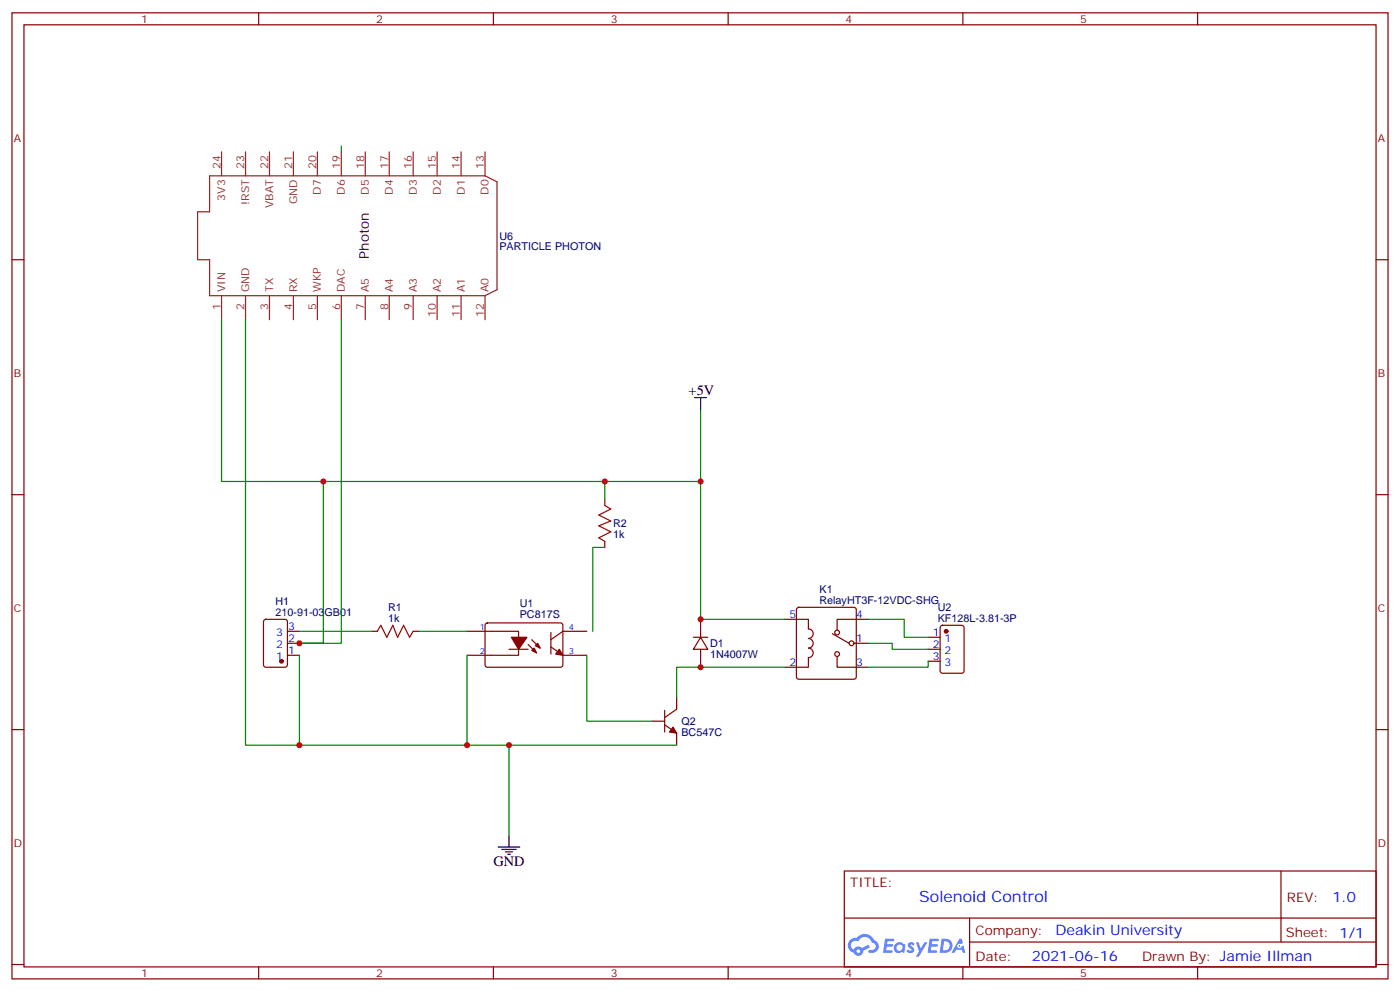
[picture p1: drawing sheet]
<svg xmlns="http://www.w3.org/2000/svg" width="412mm" height="292mm" viewBox="0 0 412 292" stroke-linecap="round" stroke-linejoin="round" font-family="sans-serif">
<g fill="none" stroke="#870000" stroke-width=".35">
<path d="M3.5 3.8h405.4v284.3h-405.4zM7.1 7.3h398.2v277.3h-398.2zM76.2 3.8v3.5M145.3 3.8v3.5M214.5 3.8v3.5M283.6 3.8v3.5M352.8 3.8v3.5M3.5 76.4h3.6M405.3 76.4h3.6M3.5 145.6h3.6M405.3 145.6h3.6M3.5 214.7h3.6"/>
<path d="M405.3 214.7h3.6M248.7 256.4h156.6v28.2h-156.6zM377.3 256.4v20.9M248.7 270.2h156.5M285.6 277.3h119.6M285.6 270.2v14.1M3.5 283.9h3.6M76.2 284.6v3.5M145.3 284.6v3.5M214.5 284.6v3.5M283.6 284.6v3.5M352.8 284.6v3.5"/>
<path d="M405.3 283.9h3.6"/>
</g>
<g fill="#5487ff">
<path d="M267.7 277.5a1.22 1.22 0 0 1 1.7 .3l-.4 .6a.47 .47 0 0 0-.3-.4 .47 .47 0 0 0-.5 .2l.1 .2a1.14 1.14 0 0 1 .8 1.7 1.14 1.14 0 0 1-1.9 0l-.2-.2 .5-.5 .7 .4a.29 .29 0 0 0 .3-.2 .29 .29 0 0 0-.2-.4 1.04 1.04 0 0 1-.6-1.7z"/>
<path d="M260.7 276.3h2.4l.3 .2-.2 .5h-1.8l-.1 .9h1.5l.3 .4-.3 .3h-1.6l-.2 1.1 1.7 .1 .2 .3-.2 .3h-2.6z"/>
<path d="M273.8 276.3h2.4l.3 .2-.1 .5h-1.8l-.2 .9h1.6l.3 .4-.4 .3h-1.6l-.1 1.1 1.7 .1 .2 .3-.2 .3h-2.6z"/>
<path d="M282.6 276.3h.7l.3 1.2-.6 .4a.69 .69 0 0 0-1 .2 .69 .69 0 0 0 .4 1 .69 .69 0 0 0 .9-.6l.5-.3 .6 2.2h-.8l-.2-.8h-1.8l-.5 .8h-.8z"/>
<path d="M269.8 277.4h.8l.6 1.8 1.1-1.8h.9l-2.6 4.2h-.8l.9-1.6z"/>
<path d="M277.4 276.3l-.6 4.1h1.3a2.11 2.11 0 0 0 2.5-2.1 2.11 2.11 0 0 0-2.5-2zM278.1 277a1.39 1.39 0 0 1 1.7 1.4 1.39 1.39 0 0 1-1.8 1.3h-.3z"/>
<path d="M263.7 277.9a1.54 1.54 0 0 0-.1 2.2 1.54 1.54 0 0 0 2.2 .1l.6 .2 .3-2.3-.2-.2h-.4a1.49 1.49 0 0 0-2.4 0zM264 278.9a.94 .94 0 0 1 1.8 0 .94 .94 0 0 1-1.8 0z"/>
<path d="M250.4 276.7a2.18 2.18 0 0 0 1.1 3.7 1.44 1.44 0 0 0 1.6 .9 1.44 1.44 0 0 0 1.2-1.5l2-1-.5-.7-1.9 .9a1.47 1.47 0 0 0-2.4 .5 1.39 1.39 0 0 1-.7-2 1.39 1.39 0 0 1 2-.4 2.12 2.12 0 0 1 2.2-1.3 2.12 2.12 0 0 1 1.9 1.7 1.14 1.14 0 0 1 1.1 1.4 1.14 1.14 0 0 1-1.7 .7 .43 .43 0 0 0-.5 .4 .43 .43 0 0 0 .4 .5 1.98 1.98 0 0 0 2.5-1.3 1.98 1.98 0 0 0-1.2-2.5 3.1 3.1 0 0 0-5.3-.7l-.9 .1zM252.3 280a.55 .55 0 0 1 1.1 0 .55 .55 0 0 1-1.1 0z"/>
<circle cx="282.6" cy="278.4" r=".26"/>
</g>
<g fill="none" stroke="#8c2424" stroke-width=".35">
<path d="M65.3 44.7v7.1M72.3 44.7v7.1M79.4 44.7v7.1M86.4 44.7v7.1M93.5 44.7v7.1M100.5 44.7v7.1M107.6 44.7v7.1M114.7 44.7v7.1M121.7 44.7v7.1M128.8 44.7v7.1M135.8 44.7v7.1M142.9 51.8l3.5 1.7v31.8l-3.5 1.7"/>
<path d="M142.9 51.8h-81.2v10.5h-3.5v14.1h3.5v10.6h81.2M142.9 44.7v7.1M65.3 87v7.1M72.3 87v7.1M79.4 87v7.1M86.4 87v7.1M93.5 87v7.1M100.5 87v7.1M107.6 87v7.1M114.7 87v7.1M121.7 87v7.1M128.8 87v7.1"/>
<path d="M135.8 87v7.1M142.9 87v7.1"/>
</g>
<path d="M178.2 148.8l1.7 1-3.5 1.8 3.5 1.8-3.5 1.4 3.5 1.7-3.5 1.8 1.8 1M111.1 185.8l1.1-1.8 1.7 3.6 1.8-3.6 1.4 3.6 1.8-3.6 1.7 3.6 1.1-1.8" fill="none" stroke="#a10000" stroke-width=".35"/>
<g fill="none" stroke="#870000" stroke-width=".35">
<path d="M178.2 147v1.8M178.2 159.3v1.8M234.8 179l.5-.2h16.2l.5 .2 .2 .5v19.7l-.2 .5-.5 .2h-16.2l-.5-.2-.2-.5v-19.7zM77.8 182.5l.5-.2h5.7l.6 .4 .1 13-.5 .6-5.9 .1-.6-.5-.1-12.9zM84.7 185.8h3.5M84.7 189.3h3.5M84.7 192.9h3.5M109.4 185.8h1.7M121.7 185.8h1.8M137.6 185.8h15.2v7.1h-15.2M143.1 183.5l.5-.2 21.8 .1 .4 .6-.1 12-.6 .4-21.8-.1-.4-.6v-11.7zM149.9 191.1h5.7"/>
<path d="M155.6 189.7l2.4 2.5M156.6 188.3l2.5 2.4M162.3 186.2v6.3M162.3 190.4l3.5 2.5h7.1M172.9 185.8h-7.1l-3.5 2.5M204.3 187.6h4.2M206.4 187.6l2.1 3.5h-4.2zM206.4 182.3v5.3M206.4 191.1v5.3M231.1 182.3h7v2.8a1.41 1.41 0 0 1 1.4 1.4 1.41 1.41 0 0 1-1.4 1.4 1.41 1.41 0 0 1 1.4 1.4 1.41 1.41 0 0 1-1.4 1.4 1.41 1.41 0 0 1 1.4 1.5 1.41 1.41 0 0 1-1.4 1.4v2.8h-7M245.2 186.5l4.9 2.8M246.6 193.2v3.2h9.2"/>
<path d="M251.5 189.3h4.3M255.8 182.3h-9.2v3.2M273.4 187.6h3.5M273.4 191.1h3.5M273.4 194.6h3.5M277.2 184.3l.4-.3h5.7l.6 .5 .1 12.9-.5 .7-5.9 .1-.6-.5-.1-13zM192.3 212.3h3.5M195.8 213.3l3.5 2.5v3.5M195.8 209.1v6.3M199.3 205.2v3.5l-3.5 2.5"/>
<circle cx="246.6" cy="192.5" r=".71"/>
<circle cx="246.6" cy="186.2" r=".71"/>
<circle cx="250.8" cy="189.3" r=".71"/>
</g>
<g fill="#870000" stroke="#870000" stroke-width=".35">
<path d="M198.3 214l1 1.8-2.1-.4z"/>
<path d="M150.6 187.6h4.6l-2.4 3.5z"/>
<path d="M158.4 189.3l.7 1.4-1.4-.7z"/>
<path d="M156.6 191.5l.7-.8 .7 1.5z"/>
<path d="M164.7 191.1l1.1 1.8-2.1-.4z"/>
<circle cx="82.9" cy="194.6" r=".53"/>
<circle cx="278.7" cy="185.8" r=".53"/>
</g>
<g fill="none" stroke="#008700" stroke-width=".35">
<path d="M100.5 42.9v1.8M65.3 94.1v47.6h29.9M72.3 94.1v125.2h15.9M100.5 94.1v95.2h-12.3h7v-47.6h83M206.4 120.5v61.8h24.7M206.4 141.7h-28.2v5.3M178.2 161.1h-3.6v24.7M88.2 192.9v26.4h111.1M88.2 185.8h21.2M123.5 185.8h14.1M137.6 192.9v26.4M172.9 192.9v19.4h19.4"/>
<path d="M231.1 196.4h-31.8v8.8M255.8 189.3h7v1.8h10.6M255.8 182.3h10.5v5.3h7.1M273.4 194.6v1.8h-17.6M149.9 219.3v26.5"/>
</g>
<path d="M204.6 117h3.5M206.4 117v3.5M146.8 249.3h6.3M147.8 250h4.2M148.9 250.7h2.1M149.6 251.4h.7M149.9 245.8v3.5" fill="none" stroke="#000" stroke-width=".35"/>
<g fill="#c00">
<circle cx="206.4" cy="182.3" r=".88"/>
<circle cx="206.4" cy="196.4" r=".88"/>
<circle cx="206.4" cy="141.7" r=".88"/>
<circle cx="178.2" cy="141.7" r=".88"/>
<circle cx="137.6" cy="219.3" r=".88"/>
<circle cx="149.9" cy="219.3" r=".88"/>
<circle cx="88.2" cy="219.3" r=".88"/>
<circle cx="95.3" cy="141.7" r=".88"/>
<circle cx="88.2" cy="189.3" r=".88"/>
</g>
<text font-size="4.6" fill="#00f" x="270.8" y="265.4">Solenoid Control</text>
<g font-size="4.2">
<text x="202.8" y="116.3">+5V</text>
<text x="145.3" y="255">GND</text>
</g>
<g font-size="4.2" fill="#00f">
<text x="392.5" y="265.6">1.0</text>
<text x="310.9" y="275.2">Deakin University</text>
<text x="304" y="283">2021-06-16</text>
</g>
<text font-size="3.9" x="108.7" y="76.1" transform="rotate(-90 108.7 76.1)">Photon</text>
<g font-size="3.9" fill="#800">
<text x="250.5" y="260.9">TITLE:</text>
<text x="379.1" y="265.6">REV:</text>
<text x="287.4" y="275.1">Company:</text>
<text x="378.7" y="275.8">Sheet: 1/1</text>
<text x="287.4" y="282.8">Date:</text>
<text x="336.4" y="282.9">Drawn By: Jamie Illman</text>
</g>
<g font-size="3.2" fill="#800">
<text x="41.6" y="6.8">1</text>
<text x="110.8" y="6.8">2</text>
<text x="179.9" y="6.8">3</text>
<text x="249.1" y="6.8">4</text>
<text x="318.2" y="6.8">5</text>
<text x="4.1" y="41.9">A</text>
<text x="405.9" y="41.9">A</text>
<text x="4.1" y="111">B</text>
<text x="405.9" y="111">B</text>
<text x="4.1" y="180.2">C</text>
<text x="405.9" y="180.2">C</text>
<text x="4.1" y="249.3">D</text>
<text x="405.9" y="249.3">D</text>
<text x="41.6" y="287.6">1</text>
<text x="110.8" y="287.6">2</text>
<text x="179.9" y="287.6">3</text>
<text x="249.1" y="287.6">4</text>
<text x="318.2" y="287.6">5</text>
</g>
<g font-size="3.2" fill="#8d2323">
<text x="64.9" y="49.6" transform="rotate(-90 64.9 49.6)">24</text>
<text x="72" y="49.6" transform="rotate(-90 72 49.6)">23</text>
<text x="79" y="49.6" transform="rotate(-90 79 49.6)">22</text>
<text x="86.1" y="49.6" transform="rotate(-90 86.1 49.6)">21</text>
<text x="93.1" y="49.6" transform="rotate(-90 93.1 49.6)">20</text>
<text x="100.2" y="49.6" transform="rotate(-90 100.2 49.6)">19</text>
<text x="107.2" y="49.6" transform="rotate(-90 107.2 49.6)">18</text>
<text x="114.3" y="49.6" transform="rotate(-90 114.3 49.6)">17</text>
<text x="121.4" y="49.6" transform="rotate(-90 121.4 49.6)">16</text>
<text x="128.4" y="49.6" transform="rotate(-90 128.4 49.6)">15</text>
<text x="135.5" y="49.6" transform="rotate(-90 135.5 49.6)">14</text>
<text x="142.5" y="49.6" transform="rotate(-90 142.5 49.6)">13</text>
<text x="66.3" y="59" transform="rotate(-90 66.3 59)">3V3</text>
<text x="94.5" y="57.3" transform="rotate(-90 94.5 57.3)">D7</text>
<text x="101.6" y="57.3" transform="rotate(-90 101.6 57.3)">D6</text>
<text x="108.7" y="57.3" transform="rotate(-90 108.7 57.3)">D5</text>
<text x="115.7" y="57.3" transform="rotate(-90 115.7 57.3)">D4</text>
<text x="122.8" y="57.3" transform="rotate(-90 122.8 57.3)">D3</text>
<text x="129.8" y="57.3" transform="rotate(-90 129.8 57.3)">D2</text>
<text x="136.9" y="57.3" transform="rotate(-90 136.9 57.3)">D1</text>
<text x="143.9" y="57.3" transform="rotate(-90 143.9 57.3)">D0</text>
<text x="73.4" y="60.4" transform="rotate(-90 73.4 60.4)">!RST</text>
<text x="80.4" y="61.3" transform="rotate(-90 80.4 61.3)">VBAT</text>
<text x="87.5" y="60.1" transform="rotate(-90 87.5 60.1)">GND</text>
<text x="66.3" y="86" transform="rotate(-90 66.3 86)">VIN</text>
<text x="73.4" y="86" transform="rotate(-90 73.4 86)">GND</text>
<text x="80.4" y="86" transform="rotate(-90 80.4 86)">TX</text>
<text x="87.5" y="86" transform="rotate(-90 87.5 86)">RX</text>
<text x="94.5" y="86" transform="rotate(-90 94.5 86)">WKP</text>
<text x="101.6" y="86" transform="rotate(-90 101.6 86)">DAC</text>
<text x="108.7" y="86" transform="rotate(-90 108.7 86)">A5</text>
<text x="115.7" y="86" transform="rotate(-90 115.7 86)">A4</text>
<text x="122.8" y="86" transform="rotate(-90 122.8 86)">A3</text>
<text x="129.8" y="86" transform="rotate(-90 129.8 86)">A2</text>
<text x="136.9" y="86" transform="rotate(-90 136.9 86)">A1</text>
<text x="143.9" y="86" transform="rotate(-90 143.9 86)">A0</text>
<text x="64.9" y="91.2" transform="rotate(-90 64.9 91.2)">1</text>
<text x="72" y="91.2" transform="rotate(-90 72 91.2)">2</text>
<text x="79" y="91.2" transform="rotate(-90 79 91.2)">3</text>
<text x="86.1" y="91.2" transform="rotate(-90 86.1 91.2)">4</text>
<text x="93.1" y="91.2" transform="rotate(-90 93.1 91.2)">5</text>
<text x="100.2" y="91.2" transform="rotate(-90 100.2 91.2)">6</text>
<text x="107.2" y="91.2" transform="rotate(-90 107.2 91.2)">7</text>
<text x="114.3" y="91.2" transform="rotate(-90 114.3 91.2)">8</text>
<text x="121.4" y="91.2" transform="rotate(-90 121.4 91.2)">9</text>
<text x="128.4" y="93.2" transform="rotate(-90 128.4 93.2)">10</text>
<text x="135.5" y="93.2" transform="rotate(-90 135.5 93.2)">11</text>
<text x="142.5" y="93.2" transform="rotate(-90 142.5 93.2)">12</text>
</g>
<g font-size="3.2" fill="#000080">
<text x="147.1" y="70.6">U6</text>
<text x="147.1" y="73.6">PARTICLE PHOTON</text>
<text x="180.6" y="155.2">R2</text>
<text x="180.6" y="158.3">1k</text>
<text x="81.1" y="178.2">H1</text>
<text x="114.3" y="179.9">R1</text>
<text x="153.1" y="178.7">U1</text>
<text x="241.4" y="177.6">RelayHT3F-12VDC-SHG</text>
<text x="241.4" y="174.6">K1</text>
<text x="276.2" y="179.9">U2</text>
<text x="81.1" y="181.2">210-91-03GB01</text>
<text x="114.3" y="183">1k</text>
<text x="153.1" y="181.8">PC817S</text>
<text x="276.2" y="182.9">KF128L-3.81-3P</text>
<text x="209.2" y="190.5">D1</text>
<text x="209.2" y="193.6">1N4007W</text>
<text x="200.7" y="213.4">Q2</text>
<text x="200.7" y="216.5">BC547C</text>
</g>
<g font-size="3.2" fill="#00f">
<text x="84.8" y="185.5">3</text>
<text x="232.6" y="181.9">5</text>
<text x="252.2" y="181.9">4</text>
<text x="81.3" y="190.7">2</text>
<text x="81.3" y="187.2">3</text>
<text x="84.8" y="189">2</text>
<text x="252.2" y="189">1</text>
<text x="274.7" y="187.2">1</text>
<text x="274.7" y="190.7">2</text>
<text x="278.2" y="189">1</text>
<text x="81.3" y="194.3">1</text>
<text x="84.8" y="192.5">1</text>
<text x="232.6" y="196">2</text>
<text x="252.2" y="196">3</text>
<text x="274.7" y="194.3">3</text>
<text x="278.2" y="192.5">2</text>
<text x="278.2" y="196">3</text>
</g>
<g font-size="2.5" fill="#00f">
<text x="141.3" y="185.5">1</text>
<text x="167.6" y="185.5">4</text>
<text x="141.3" y="192.5">2</text>
<text x="167.6" y="192.5">3</text>
</g>
</svg>
